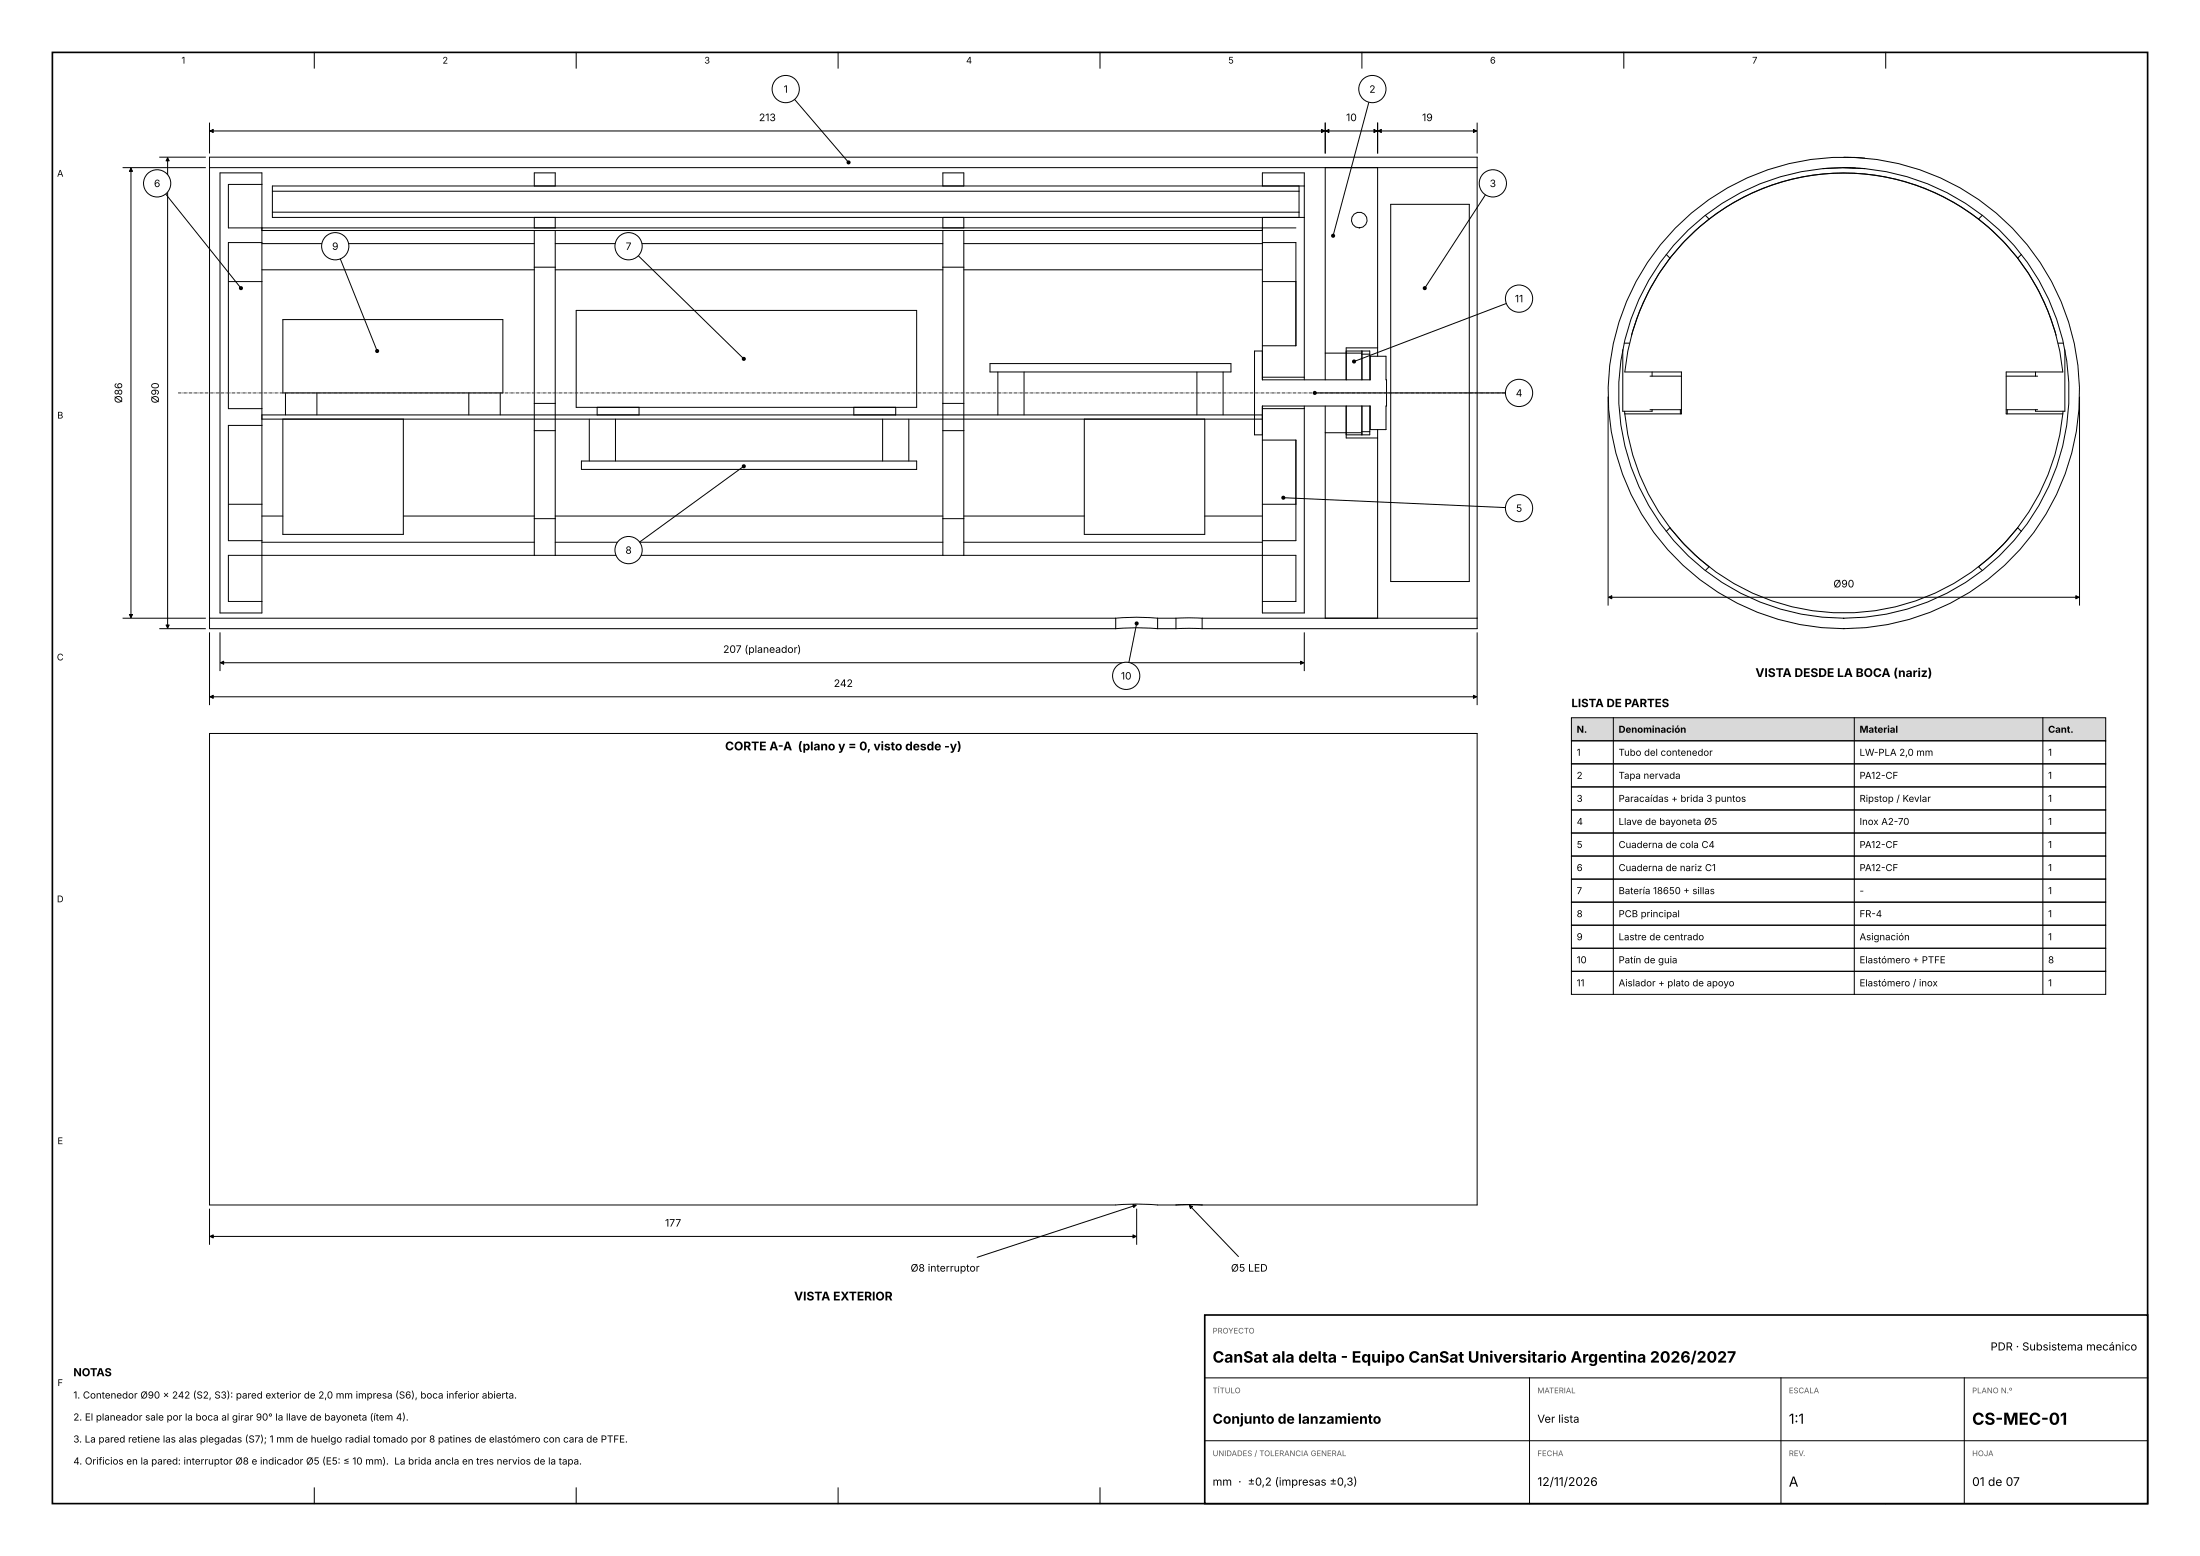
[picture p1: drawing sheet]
<svg xmlns="http://www.w3.org/2000/svg" width="420mm" height="297mm" viewBox="0 0 420 297" stroke-linecap="round" stroke-linejoin="round" font-family="sans-serif">
<path d="M10 10h400v277h-400z" fill="none" stroke="#000" stroke-width=".32"/>
<path d="M25 32.1v85.8M32 30.1v89.8M40.1 25h212.8M253.1 25h9.8M263.1 25h18.8M307.1 114h89.8M40.1 133h241.8M42.1 126.5h206.8M40.1 236h176.8" fill="none" stroke="#000" stroke-width=".19"/>
<g fill="#000" stroke="#000" stroke-width=".19">
<path d="M25 32.1l.3 .6h-.6zM32 30.1l.3 .6h-.6zM40.1 25l.6-.3v.6zM252.3 24.7l.6 .3-.6 .3zM253.1 25l.6-.3v.6zM262.3 24.7l.6 .3-.6 .3zM263.1 25l.6-.3v.6zM281.3 24.7l.6 .3-.6 .3zM24.7 117.3h.6l-.3 .6zM31.7 119.3h.6l-.3 .6zM307.1 114l.6-.3v.6zM396.3 113.7l.6 .3-.6 .3z"/>
<path d="M40.1 133l.6-.3v.6zM42.1 126.5l.6-.3v.6zM248.3 126.2l.6 .3-.6 .3zM281.3 132.7l.6 .3-.6 .3zM40.1 236l.6-.3v.6zM216.3 235.7l.6 .3-.6 .3z"/>
</g>
<path d="M300 137h102v4.4h-102z" fill="#d9d9d9" stroke="#000" stroke-width=".19"/>
<g fill="none" stroke="#000" stroke-width=".19">
<path d="M60 10v3M110 10v3M150 17l12 14M160 10v3M210 10v3M260 10v3M262 17l-7.5 28M310 10v3M360 10v3M23.5 32h15.7M30 35l16 20M30.5 30h8.7"/>
<path d="M40 32v86M40 32v-2h242v2M40 23.5v5.7M40 32h242M50 35.2v11.1M50 35.2v-2.2h-8v84h8v-2.2M50 35.2h-6.4v8.3h203.8M52 36.5v4M52 36.5h196M102 35.5v-2.5h4v2.5M180 35.5v-2.5h4v2.5M241 35.5v-2.5h8v2.5"/>
<path d="M248 36.5v4M248 35.5v1M249 35.5v6M249 35.5h-197v1M253 23.5v5.7M253 32v40.5M263 23.5v5.7M263 32v34.4M265.5 39h15v72h-15zM282 32v86M282 23.5v5.7M285 35l-13 20"/>
<path d="M352 30l4 .2M352 32l4 .2M352 32l-4 .2M352 32h.8M353 32l1.2 .1M43.6 53.7h6.4M50 46.3v7.4M50 53.7v42.6M50 46.3h-6.4v31.7h6.4M50 44h191M50 46.5h52M50 51.5h52"/>
<path d="M52 40.5v1h197M52 40.5h196M64 47l8 20M102 41.5v2M102 44v62M102 51h4M106 41.5v2M106 44v62M106 46.5h74M106 51.5h74M110 59.3h65v18.5h-65zM120 47l22 21.5"/>
<path d="M180 51h4M180 41.5v2M180 44v62M184 41.5v2M184 44v62M184 46.5h57M184 51.5h57M241 46.3v7.4M241 46.3h6.4v19.7h-6.4M241 41.5v4.8M241 53.7v18.8M241 53.7h6.4"/>
<path d="M248 40.5v1M249 41.5v30.5M290 57l-31.5 12M318.1 48.6l.7 .7M318.8 49.3a42 42 0 0 0-7.3 14.7M325.6 41.1l.7 .7M326.3 41.8a42 42 0 0 1 51.4 0M326.3 41.8l-2.7 2.3-2.5 2.5-2.3 2.7M377.7 41.8l2.7 2.3 2.5 2.5 2.3 2.7M378.4 41.1l-.7 .7M385.2 49.3a42 42 0 0 1 7.3 14.7M385.9 48.6l-.7 .7"/>
<path d="M50 79.2h191M54 61h42v14h-42zM54.5 75v4.2M60.5 75v4.2M89.5 75v4.2M95.5 75v4.2M102 77h4M114 77.8v1.4M122 77.8v1.4M163 77.8v1.4M171 77.8v1.4M180 77h4"/>
<path d="M189 69.4h46v1.6h-46zM190.5 71v8.2M195.5 71v8.2M228.5 71v8.2M233.5 71v8.2M241 77.5v.5h8M241 77.5v18.8M241 67h-1.5v16h1.5M241 72.5h20.6v-4.5h3v4.5h.1l-.1 9.5h-3v-4.5h-20.6M249 77.5v.5M249 72v.5M249 72h-8v.5"/>
<path d="M249 78v39h-8v-2.2M251 75h39M253 67.4h7M253 77.5v40.5M257 67h4.5v5.5M257 77.5v6.1h6M260 67v5.5M260 77.5v5.5M260 67.6h1.5M261.5 77.5v5.5h-4.5M263 66.4v1.6M263 66.4h-6v6.1"/>
<path d="M307 75.8v39.7M309.8 66.7v11.8h5.6v-.3M310.1 65.5h1M310.1 78.5l.1 .5M310.2 79a42 42 0 0 0 41.8 38 42 42 0 0 0 41.8-38M310.2 79h10.8v-8h-10.8a42 42 0 0 1 41.8-38 42 42 0 0 1 41.8 38h-10.8v8h10.8M315 78.2h6M315 71.8h6M315.4 71v.8M320.8 78.2v.8M383 78.2h6M383 71.8h6"/>
<path d="M383.2 78.2v.8M388.6 71v.8M392.9 65.5h1M393.9 78.5l-.1 .5M394.2 66.7v11.8h-5.6v-.3M397 75.8v39.7M43.6 96.3h6.4M50 96.3v6.9M50 81.2h-6.4v22h6.4M50 98.5h4M50 80h191M54 80v22h23v-22"/>
<path d="M77 98.5h25M102 99h4M102 82.2h4M106 98.5h74M111 88h64v1.6h-64zM112.5 80v8M117.5 80v8M142 89l-22 16M168.5 80v8M173.5 80v8M180 99h4M180 82.2h4"/>
<path d="M184 98.5h23M207 80v22h23v-22M230 98.5h11M241 96.3v6.9M241 84h6.4v19.2h-6.4M241 96.3h6.4M245 95l45 2M253 82.6h7M260 82.4h1.5M263 82v1.6M263 83.6v34.4M23.5 118h15.7"/>
<path d="M40 118v2h173M40 118h173M50 103.2v11.6M50 114.8h-6.4v-8.8h203.8v8.8h-6.4M50 103.5h52M106 103.5h74M184 103.5h57M213 118h.4a43.1 43.1 0 0 1 7.6 0M213 118v2M217 119l-2 10M221 118h3.5M221 118v2"/>
<path d="M224.5 118h5M224.5 118v2M229.5 118h52.5M229.5 118v2M241 103.2v11.6M282 118v2h-52.5M318.1 101.4l.7-.7 2.3 2.7 2.5 2.5 2.7 2.3-.7 .7M385.9 101.4l-.7-.7-2.3 2.7-2.5 2.5-2.7 2.3 .7 .7M30.5 120h8.7M40 120.8v13.7M42 120.8v7.2M213 120l4-.2 4 .2"/>
<path d="M221 120h3.5M224.5 120h5M249 120.8v7.2M282 120.8v13.7M308 137v52.8M354 137v52.8M390 137v52.8M40 140h242v90h-61l-4-.2-4 .2h-173zM300 141.4h102v4.4h-102zM300 145.8h102v4.4h-102zM300 150.2h102v4.4h-102zM300 154.6h102v4.4h-102z"/>
<path d="M300 159h102v4.4h-102zM300 163.4h102v4.4h-102zM300 167.8h102v4.4h-102zM300 172.2h102v4.4h-102zM300 176.6h102v4.4h-102zM300 181h102v4.4h-102zM300 185.4h102v4.4h-102zM40 230.8v6.7M216.9 230l-30.4 10M217 230.8v6.7M227.1 230.1l9.3 9.7M60 284v3"/>
<path d="M110 284v3M160 284v3M210 284v3M260 284v3M310 284v3M360 284v3"/>
<circle cx="259.5" cy="42" r="1.5"/>
<circle cx="352" cy="75" r="43"/>
<circle cx="352" cy="75" r="45"/>
</g>
<path d="M34 75h254" fill="none" stroke="#333" stroke-width=".19" stroke-dasharray=".6 .1 .1 .1" stroke-linecap="butt"/>
<g fill="#000" stroke="#000" stroke-width=".35">
<circle cx="162" cy="31" r=".21"/>
<circle cx="46" cy="55" r=".21"/>
<circle cx="254.5" cy="45" r=".21"/>
<circle cx="272" cy="55" r=".21"/>
<circle cx="72" cy="67" r=".21"/>
<circle cx="142" cy="68.5" r=".21"/>
<circle cx="251" cy="75" r=".21"/>
<circle cx="258.5" cy="69" r=".21"/>
<circle cx="142" cy="89" r=".21"/>
<circle cx="245" cy="95" r=".21"/>
<circle cx="217" cy="119" r=".21"/>
</g>
<path d="M216.3 229.9l.6 .1-.5 .5zM227.1 230.1l.6 .2-.4 .4z" fill="#000" stroke="#000" stroke-width=".19"/>
<g fill="#fff" stroke="#000" stroke-width=".19">
<circle cx="150" cy="17" r="2.6"/>
<circle cx="262" cy="17" r="2.6"/>
<circle cx="285" cy="35" r="2.6"/>
<circle cx="290" cy="75" r="2.6"/>
<circle cx="290" cy="57" r="2.6"/>
<circle cx="290" cy="97" r="2.6"/>
<circle cx="30" cy="35" r="2.6"/>
<circle cx="120" cy="47" r="2.6"/>
<circle cx="120" cy="105" r="2.6"/>
<circle cx="64" cy="47" r="2.6"/>
<circle cx="215" cy="129" r="2.6"/>
</g>
<path d="M230 251h180v36h-180z" fill="#fff" stroke="#000" stroke-width=".32"/>
<path d="M230 275h180M230 263h180M292 263v24M340 263v24M375 263v24" fill="none" stroke="#000" stroke-width=".19"/>
<text font-size="3.2" x="376.5" y="272">CS-MEC-01</text>
<text font-size="3" x="231.5" y="260.1">CanSat ala delta - Equipo CanSat Universitario Argentina 2026/2027</text>
<g font-size="2.6">
<text x="231.5" y="271.8">Conjunto de lanzamiento</text>
<text x="341.5" y="271.8">1:1</text>
<text x="341.5" y="283.8">A</text>
</g>
<g font-size="2.3">
<text x="335.1" y="129.2">VISTA DESDE LA BOCA (nariz)</text>
<text x="138.4" y="143.2">CORTE A-A (plano y = 0, visto desde -y)</text>
<text x="151.6" y="248.2">VISTA EXTERIOR</text>
<text x="293.5" y="283.6">12/11/2026</text>
<text x="376.5" y="283.6">01 de 07</text>
</g>
<text font-size="2.2" x="300" y="135">LISTA DE PARTES</text>
<g font-size="2.1">
<text x="380" y="257.8">PDR · Subsistema mecánico</text>
<text x="14" y="262.7">NOTAS</text>
<text x="293.5" y="271.6">Ver lista</text>
<text x="231.5" y="283.6">mm · ±0,2 (impresas ±0,3)</text>
</g>
<g font-size="2">
<text x="144.9" y="23.1">213</text>
<text x="257" y="23.1">10</text>
<text x="271.5" y="23.1">19</text>
<text x="23.3" y="77" transform="rotate(-90 23.3 77)">Ø86</text>
<text x="30.3" y="77" transform="rotate(-90 30.3 77)">Ø90</text>
<text x="350" y="112.1">Ø90</text>
<text x="138" y="124.6">207 (planeador)</text>
<text x="159.2" y="131.1">242</text>
<text x="127" y="234.1">177</text>
<text x="173.8" y="242.7">Ø8 interruptor</text>
<text x="235" y="242.7">Ø5 LED</text>
</g>
<g font-size="1.9">
<text x="149.6" y="17.7">1</text>
<text x="261.4" y="17.7">2</text>
<text x="29.4" y="35.7">6</text>
<text x="284.4" y="35.7">3</text>
<text x="63.4" y="47.7">9</text>
<text x="119.5" y="47.7">7</text>
<text x="289.2" y="57.7">11</text>
<text x="289.4" y="75.7">4</text>
<text x="289.4" y="97.7">5</text>
<text x="119.4" y="105.7">8</text>
<text x="214" y="129.7">10</text>
<text x="14" y="266.9">1. Contenedor Ø90 × 242 (S2, S3): pared exterior de 2,0 mm impresa (S6), boca inferior abierta.</text>
<text x="14" y="271.1">2. El planeador sale por la boca al girar 90° la llave de bayoneta (ítem 4).</text>
<text x="14" y="275.3">3. La pared retiene las alas plegadas (S7); 1 mm de huelgo radial tomado por 8 patines de elastómero con cara de PTFE.</text>
<text x="14" y="279.5">4. Orificios en la pared: interruptor Ø8 e indicador Ø5 (E5: ≤ 10 mm). La brida ancla en tres nervios de la tapa.</text>
</g>
<g font-size="1.8">
<text x="34.6" y="12.1">1</text>
<text x="84.5" y="12.1">2</text>
<text x="134.5" y="12.1">3</text>
<text x="184.4" y="12.1">4</text>
<text x="234.5" y="12.1">5</text>
<text x="284.5" y="12.1">6</text>
<text x="334.5" y="12.1">7</text>
<text x="10.9" y="33.7">A</text>
<text x="10.9" y="79.9">B</text>
<text x="10.9" y="126.1">C</text>
<text x="301" y="139.9">N.</text>
<text x="309" y="139.9">Denominación</text>
<text x="355" y="139.9">Material</text>
<text x="391" y="139.9">Cant.</text>
<text x="301" y="144.3">1</text>
<text x="301" y="148.7">2</text>
<text x="309" y="144.3">Tubo del contenedor</text>
<text x="309" y="148.7">Tapa nervada</text>
<text x="355" y="144.3">LW-PLA 2,0 mm</text>
<text x="355" y="148.7">PA12-CF</text>
<text x="391" y="144.3">1</text>
<text x="391" y="148.7">1</text>
<text x="301" y="153.1">3</text>
<text x="309" y="153.1">Paracaídas + brida 3 puntos</text>
<text x="355" y="153.1">Ripstop / Kevlar</text>
<text x="391" y="153.1">1</text>
<text x="301" y="157.5">4</text>
<text x="301" y="161.9">5</text>
<text x="309" y="157.5">Llave de bayoneta Ø5</text>
<text x="309" y="161.9">Cuaderna de cola C4</text>
<text x="355" y="157.5">Inox A2-70</text>
<text x="355" y="161.9">PA12-CF</text>
<text x="391" y="157.5">1</text>
<text x="391" y="161.9">1</text>
<text x="301" y="166.3">6</text>
<text x="309" y="166.3">Cuaderna de nariz C1</text>
<text x="355" y="166.3">PA12-CF</text>
<text x="391" y="166.3">1</text>
<text x="10.9" y="172.2">D</text>
<text x="301" y="170.7">7</text>
<text x="309" y="170.7">Batería 18650 + sillas</text>
<text x="355" y="170.7">-</text>
<text x="391" y="170.7">1</text>
<text x="301" y="175.1">8</text>
<text x="301" y="179.5">9</text>
<text x="309" y="175.1">PCB principal</text>
<text x="309" y="179.5">Lastre de centrado</text>
<text x="355" y="175.1">FR-4</text>
<text x="355" y="179.5">Asignación</text>
<text x="391" y="175.1">1</text>
<text x="391" y="179.5">1</text>
<text x="301" y="183.9">10</text>
<text x="309" y="183.9">Patín de guia</text>
<text x="355" y="183.9">Elastómero + PTFE</text>
<text x="391" y="183.9">8</text>
<text x="301" y="188.3">11</text>
<text x="309" y="188.3">Aislador + plato de apoyo</text>
<text x="355" y="188.3">Elastómero / inox</text>
<text x="391" y="188.3">1</text>
<text x="11" y="218.4">E</text>
<text x="11" y="264.6">F</text>
</g>
<g font-size="1.5" fill="#595959">
<text x="231.5" y="254.5">PROYECTO</text>
<text x="231.5" y="265.9">TÍTULO</text>
<text x="293.5" y="265.9">MATERIAL</text>
<text x="341.5" y="265.9">ESCALA</text>
<text x="376.5" y="265.9">PLANO N.º</text>
<text x="231.5" y="277.9">UNIDADES / TOLERANCIA GENERAL</text>
<text x="293.5" y="277.9">FECHA</text>
<text x="341.5" y="277.9">REV.</text>
<text x="376.5" y="277.9">HOJA</text>
</g>
</svg>
